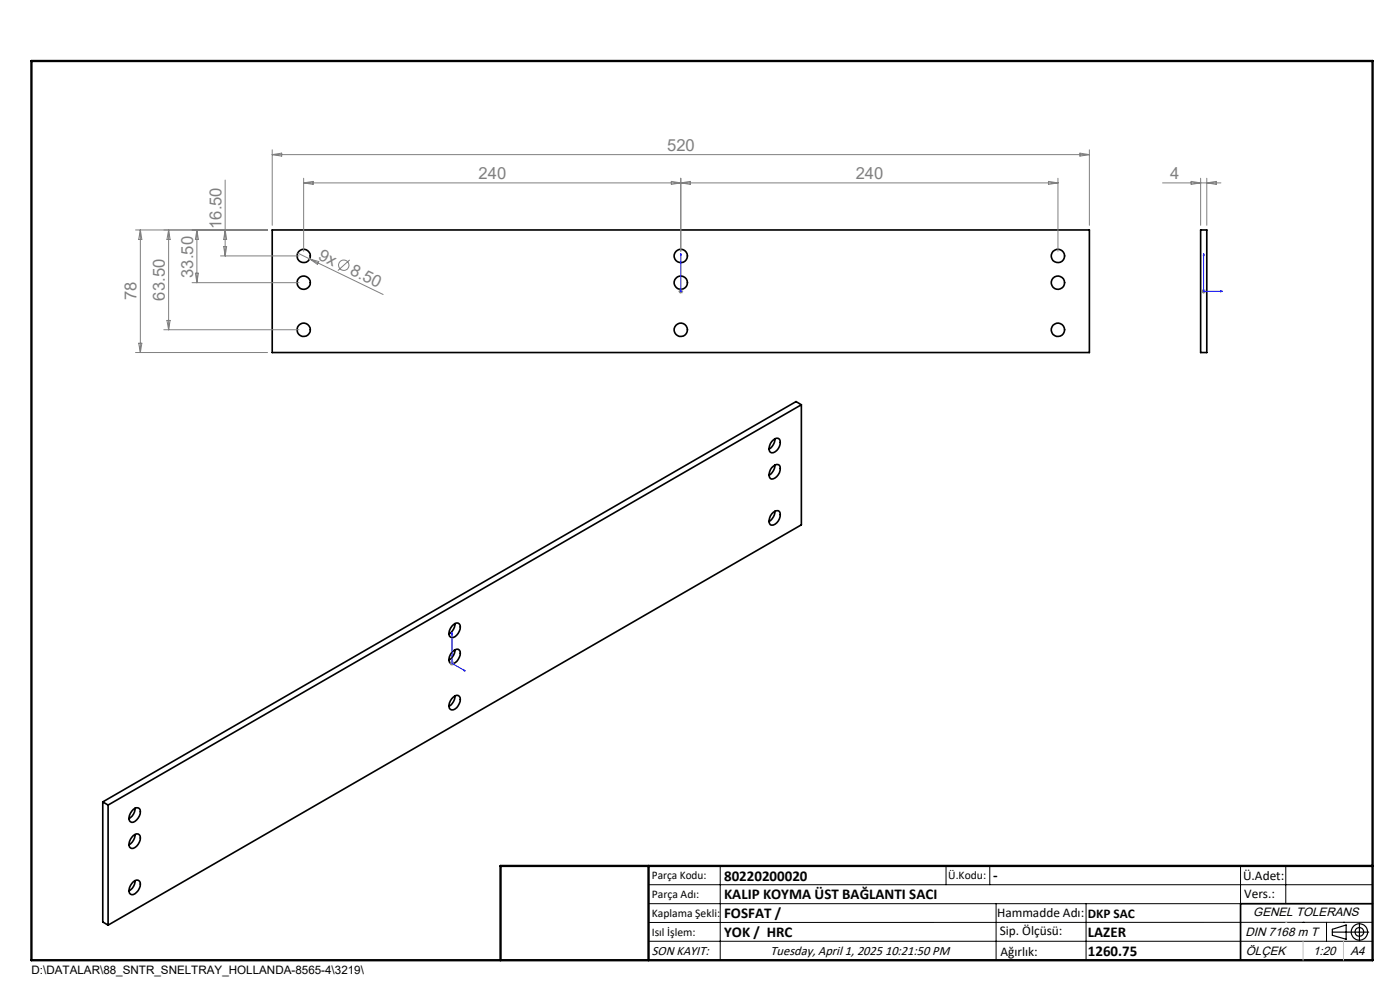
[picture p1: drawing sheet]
<svg xmlns="http://www.w3.org/2000/svg" width="297mm" height="210mm" viewBox="0 0 297 210" stroke-linecap="round" stroke-linejoin="round" font-family="sans-serif">
<g fill="none" stroke="#000" stroke-width=".35">
<path d="M57.7 48.8h173.4v26h-173.4zM254.7 48.8h1.3v26h-1.3zM163.7 93.7a1.16 1.16 0 0 1 1.6-.5 2.15 2.15 0 0 1-1.6 2.9 .96 .96 0 0 1-.4-1.6zM163.7 99.2a1.24 1.24 0 0 1 1.6-.5 2.17 2.17 0 0 1-1.6 2.9 1.29 1.29 0 0 1-.3-2zM164.4 93.1a2.6 2.6 0 0 1-1.3 2.2M164.4 98.6a2.6 2.6 0 0 1-1.3 2.2M170 85.9l-1.1-.7-147.1 84.9M170 85.9l-147.1 84.9M170 85.9v25.4l-147.1 84.9M164.1 108.6a.78 .78 0 0 1 .9-.3 .78 .78 0 0 1 .5 .9 1.98 1.98 0 0 1-2.1 2.1 1.97 1.97 0 0 1 .7-2.7zM164.4 108.4a2.6 2.6 0 0 1-1.3 2.2M95.8 138.4a1.21 1.21 0 0 1 1.6-.5 2.16 2.16 0 0 1-1.6 2.9 1.19 1.19 0 0 1-.2-2z"/>
<path d="M95.8 132.8a1.13 1.13 0 0 1 1.6-.4 2.16 2.16 0 0 1-1.6 2.8 1.21 1.21 0 0 1-.2-1.9zM96.5 132.3a2.6 2.6 0 0 1-1.3 2.2M96.5 137.8a2.6 2.6 0 0 1-1.3 2.2M96.2 147.8a.85 .85 0 0 1 1.2-.2 .85 .85 0 0 1 .2 1.2l-.2 .5a1.56 1.56 0 0 1-1.8 1.2 1.84 1.84 0 0 1 .6-2.7zM96.5 147.6a2.6 2.6 0 0 1-1.3 2.2M21.8 170.1l1.1 .7M21.8 170.1v25.5l1.1 .6M22.9 170.8v25.4M28.3 171.7a.87 .87 0 0 1 1.2-.2 .87 .87 0 0 1 .2 1.1l-.1 .5a1.6 1.6 0 0 1-1.9 1.2 1.71 1.71 0 0 1 .3-2.3zM28.3 177.2a.87 .87 0 0 1 1.2-.2 .87 .87 0 0 1 .2 1.2 2.22 2.22 0 0 1-1.7 1.8 1.19 1.19 0 0 1-.3-2zM28.6 171.4a2.6 2.6 0 0 1-1.2 2.3M28.6 177a2.6 2.6 0 0 1-1.2 2.2"/>
<path d="M28.3 187a.87 .87 0 0 1 1.2-.2 .87 .87 0 0 1 .2 1.2 2.35 2.35 0 0 1-1.7 1.8 1.21 1.21 0 0 1-.3-2zM28.6 186.8a2.6 2.6 0 0 1-1.2 2.2M291.2 191.7h-28v12"/>
<circle cx="64.4" cy="60" r="1.42"/>
<circle cx="64.4" cy="54.3" r="1.41"/>
<circle cx="144.4" cy="60" r="1.42"/>
<circle cx="144.4" cy="54.3" r="1.41"/>
<circle cx="224.4" cy="60" r="1.42"/>
<circle cx="224.4" cy="54.3" r="1.41"/>
<circle cx="64.4" cy="70" r="1.41"/>
<circle cx="144.4" cy="70" r="1.41"/>
<circle cx="224.4" cy="70" r="1.41"/>
</g>
<g fill="none" stroke="#808080" stroke-width=".21">
<path d="M47.8 38.2v16.1M57.7 31.8v16M57.7 32.8h173.4M57.7 32.8l2.1-.3v.6zM64.4 37.8v15.5M64.4 38.8h160M64.4 38.8l2-.3v.6zM142.4 38.5l4 .6v-.6l-4 .6zM144.4 37.8v15.5M222.4 38.5l2 .3-2 .3zM224.4 37.8v15.5M229.1 32.5l2 .3-2 .3z"/>
<path d="M231.1 31.8v16M246.6 38.8h12.4M252.7 38.5l2 .3-2 .3zM254.7 37.8v10M256 37.8v10M256 38.8l2-.3v.6zM28.8 48.8h28M29.8 48.8l.3 2h-.7zM29.8 48.8v26M35.8 48.8l.3 2h-.7zM35.8 48.8v21.1M40.7 60h22.7"/>
<path d="M41.5 58h.6l-.3 2zM41.8 48.8l.3 2h-.6zM41.8 48.8v11.2M46.8 54.3h16.6M47.4 52.3h.7l-.3 2zM47.8 48.8l.3 2h-.7zM63.1 53.7l2.6 1.2M65.7 54.9l15.6 7.6M65.7 54.9l1.9 .6-.3 .6zM74.2 55.1l-2.5 2.3M28.8 74.8h28M29.4 72.8h.7l-.3 2z"/>
<path d="M34.7 69.9h28.7M35.4 68h.7l-.3 1.9zM143.9 61.8h1M144.1 61.4l.7 .8M144.4 61.3v1M144.8 61.4l-.7 .8M254.8 61.8h1.1M255 61.4l.7 .8M255.3 61.3v1M255.7 61.4l-.7 .8M95.4 140.7h1M95.5 140.4l.7 .7"/>
<path d="M95.9 140.2v1M96.2 140.4l-.7 .7"/>
<circle cx="72.9" cy="56.3" r="1.1"/>
</g>
<g fill="none" stroke="#000" stroke-width=".25">
<path d="M282.6 197.7h7.8M282.6 197.1l3-.9v3l-3-.8zM288.4 195.8v3.8M106.2 203.7h185"/>
<circle cx="288.4" cy="197.7" r="1.74"/>
<circle cx="288.4" cy="197.7" r=".93"/>
</g>
<path d="M144.4 53.8v.4v-.4M144.4 53.8v8M255.3 53.8l.1 .4h-.1zM255.3 53.8v8h4.1M144.4 61.7v.2zM144.4 61.8h.1M258.9 61.7l.5 .1-.5 .1zM95.9 134.2l.1 .4-.2-.1zM95.9 134.2v6.5l2.8 1.6M98.4 142.1l.3 .2h-.3z" fill="none" stroke="#00f" stroke-width=".21"/>
<g fill="none" stroke="#000" stroke-width=".21">
<path d="M137.6 187.7h153.6M137.6 191.7h153.6M137.6 199.7h153.6M152.8 183.7v20M200.7 183.7v4M210 183.7v4M211.3 191.7v12M230.4 191.7v12M263.2 183.7v20M272.8 183.7v8M276.4 195.6h.1M281.4 195.6v4.1"/>
<path d="M285 195.6h.1M291.2 195.6l-153.6 .1"/>
</g>
<path d="M6.7 12.9h284.5v190.8h-284.5zM137.6 183.7v20M291.2 183.7h-185v20" fill="none" stroke="#000" stroke-width=".5"/>
<path d="M276.4 199.7v4M285 199.7v4" fill="none" stroke="#c0c0c0" stroke-width=".21"/>
<path d="M272.8 195.6h.1" fill="none" stroke="#c0c0c0" stroke-width=".25"/>
<g fill="#00f">
<path d="M144.4 61.7v.2zM144.4 53.8v.4z"/>
<path d="M98.4 142.1l.3 .2h-.3zM95.9 134.2l.1 .4-.2-.1z"/>
<path d="M258.9 61.7l.5 .1-.5 .1zM255.3 53.8l.1 .4h-.1z"/>
</g>
<g font-size="3.5" fill="#808080">
<text x="141.5" y="32">520</text>
<text x="101.5" y="38">240</text>
<text x="181.5" y="38">240</text>
<text x="248.2" y="38">4</text>
<text x="47" y="48.6" transform="rotate(-90 47 48.6)">16.50</text>
<text x="41" y="58.9" transform="rotate(-90 41 58.9)">33.50</text>
<text x="67.3" y="54.8" transform="rotate(26 67.3 54.8)">9x</text>
<text x="74" y="58.1" transform="rotate(26 74 58.1)">8.50</text>
<text x="29" y="63.7" transform="rotate(-90 29 63.7)">78</text>
<text x="35" y="63.8" transform="rotate(-90 35 63.8)">63.50</text>
</g>
<g font-size="3.2">
<text x="153.6" y="190.8">KALIP KOYMA ÜST BAĞLANTI SACI</text>
<text x="153.6" y="186.8">80220200020</text>
<text x="210.7" y="186.6">-</text>
<text x="153.6" y="194.8">FOSFAT /</text>
<text x="153.6" y="198.8">YOK / HRC</text>
<text x="230.8" y="198.7">LAZER</text>
<text x="230.8" y="202.8">1260.75</text>
</g>
<g font-size="2.8">
<text x="263.7" y="186.7">Ü.Adet:</text>
<text x="263.9" y="190.5">Vers.:</text>
<text x="211.5" y="194.5">Hammadde Adı:</text>
<text x="230.8" y="194.7">DKP SAC</text>
<text x="138.3" y="202.6">SON KAYIT:</text>
<text x="163.5" y="202.6">Tuesday, April 1, 2025 10:21:50 PM</text>
<text x="212.1" y="198.4">Sip. Ölçüsü:</text>
<text x="212.2" y="202.7">Ağırlık:</text>
</g>
<g font-size="2.6">
<text x="265.9" y="194.4">GENEL TOLERANS</text>
<text x="264.2" y="198.5">DIN 7168 m T</text>
<text x="264.3" y="202.6">ÖLÇEK</text>
<text x="278.5" y="202.6">1:20</text>
<text x="286.5" y="202.6">A4</text>
</g>
<g font-size="2.5">
<text x="138.3" y="186.4">Parça Kodu:</text>
<text x="138.3" y="190.5">Parça Adı:</text>
<text x="201.2" y="186.5">Ü.Kodu:</text>
<text x="138.3" y="194.5">Kaplama Şekli:</text>
<text x="138.3" y="198.6">Isıl İşlem:</text>
<text x="6.7" y="206.7">D:\DATALAR\88_SNTR_SNELTRAY_HOLLANDA-8565-4\3219\</text>
</g>
</svg>
